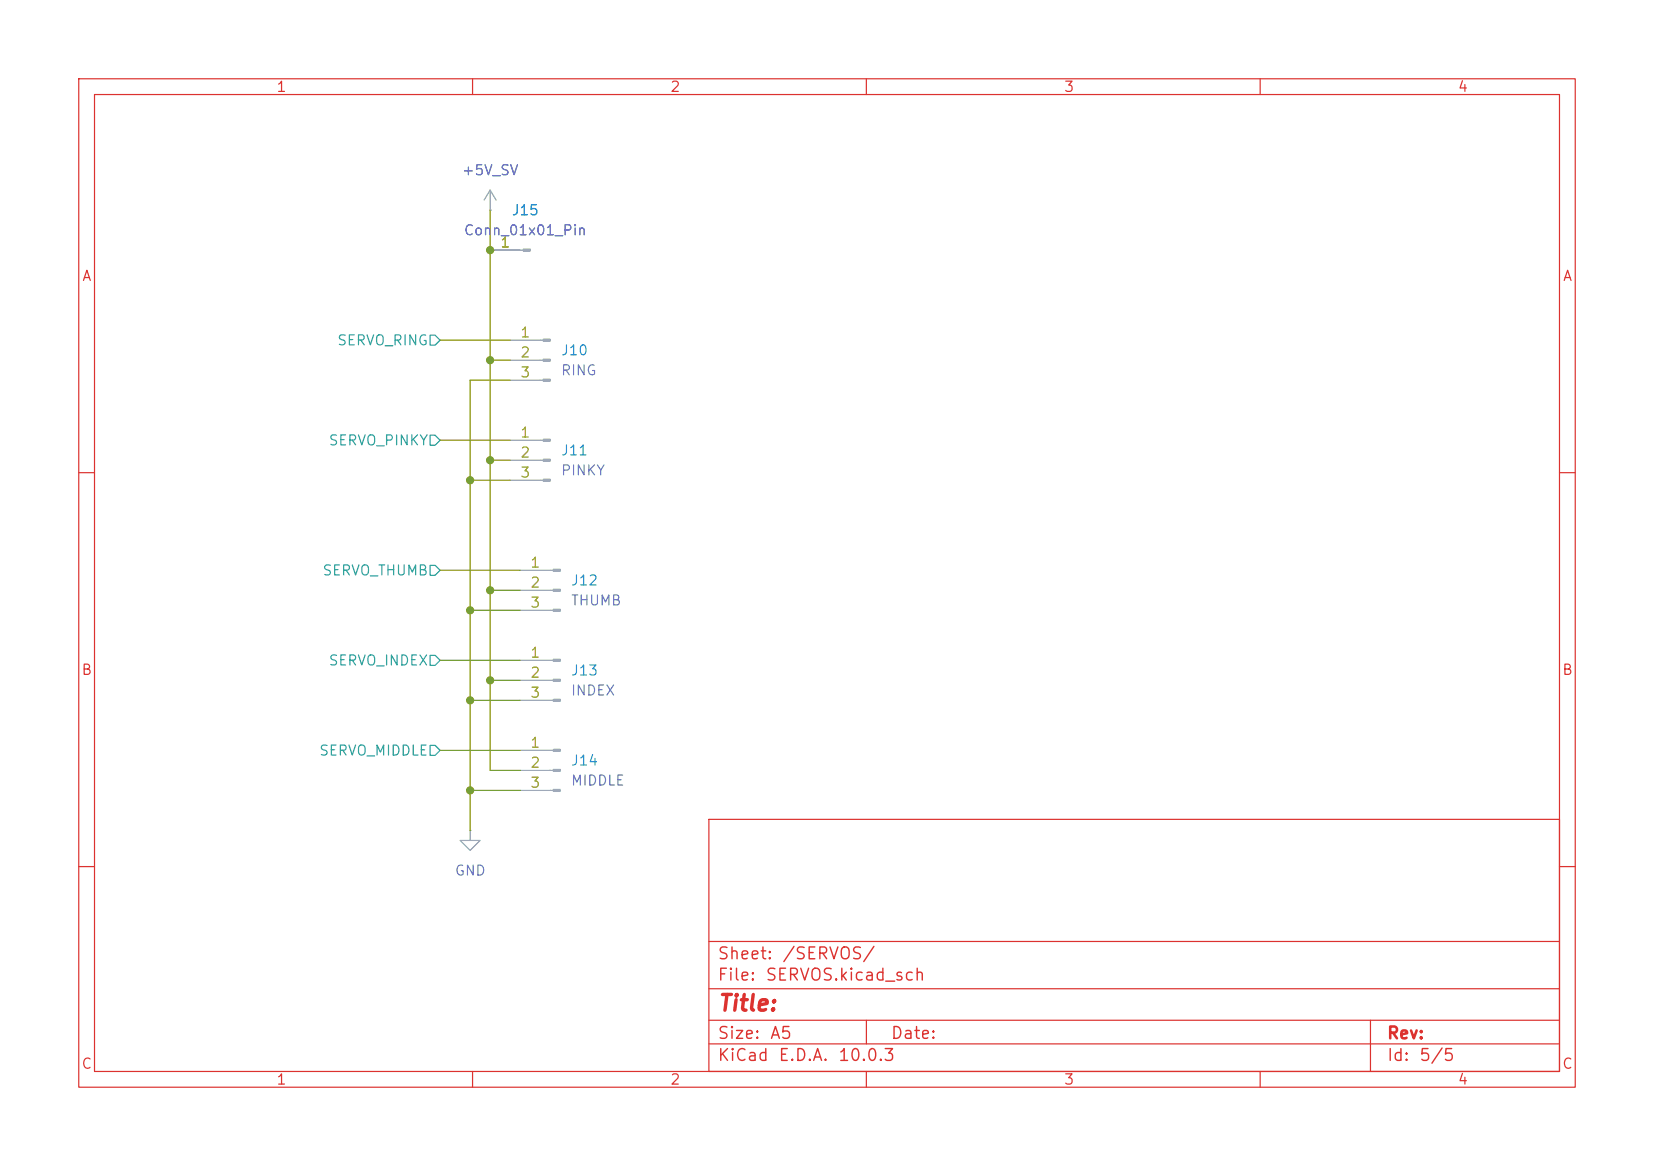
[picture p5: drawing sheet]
<svg xmlns="http://www.w3.org/2000/svg" width="210mm" height="148mm" viewBox="0 0 210 148" stroke-linecap="round" stroke-linejoin="round" font-family="sans-serif">
<g fill="none" stroke="#dc322f" stroke-width=".15">
<path d="M10 10h190v128h-190zM12 12h186v124h-186zM60 10v2M110 10v2M160 10v2M10 60h2M198 60h2M10 110h2M90 104h108v32h-108zM90 119.5h108M198 110h2M60 136v2"/>
<path d="M90 132.5h108M90 129.5h108M90 125.5h108M110 136v2M110 129.5v3M160 136v2M174 129.5v6.5"/>
</g>
<g fill="none" stroke="#93a1a1" stroke-width=".15">
<path d="M62.2 26.7h.1M62.2 24.1l-.7 1.3M62.2 24.1l.8 1.3M62.2 24.1v2.6M62.2 31.8h4.2M64.8 43.2h4.2M64.8 45.7h4.2M64.8 48.3h4.2M64.8 55.9h4.2M64.8 58.4h4.2M64.8 61h4.2M66 72.4h4.3"/>
<path d="M66 74.9h4.3M66 77.5h4.3M66 83.8h4.3M66 86.4h4.3M66 88.9h4.3M66 95.3h4.3M66 97.8h4.3M59.7 105.4v1.3h1.3l-1.3 1.3-1.3-1.3h1.3M59.7 105.4h.1M66 100.3h4.3"/>
</g>
<g fill="#93a1a1" stroke="#93a1a1" stroke-width=".15">
<path d="M69 43.1h.8v.2h-.8z"/>
<path d="M69 45.6h.8v.2h-.8z"/>
<path d="M69 48.1h.8v.3h-.8z"/>
<path d="M70.3 72.3h.8v.2h-.8z"/>
<path d="M70.3 74.8h.8v.3h-.8z"/>
<path d="M70.3 77.3h.8v.3h-.8z"/>
<path d="M69 55.8h.8v.2h-.8z"/>
<path d="M69 58.3h.8v.2h-.8z"/>
<path d="M69 60.8h.8v.3h-.8z"/>
<path d="M70.3 83.7h.8v.2h-.8z"/>
<path d="M70.3 86.2h.8v.3h-.8z"/>
<path d="M70.3 88.8h.8v.2h-.8z"/>
<path d="M70.3 95.1h.8v.3h-.8z"/>
<path d="M70.3 97.7h.8v.2h-.8z"/>
<path d="M70.3 100.2h.8v.3h-.8z"/>
<path d="M66.4 31.6h.9v.3h-.9z"/>
</g>
<path d="M54.6 55.2h.6l.7 .7-.7 .6h-.6zM54.6 42.5h.6l.7 .7-.7 .6h-.6zM54.6 71.8h.6l.7 .6-.7 .6h-.6zM54.6 94.6h.6l.7 .7-.7 .6h-.6zM54.6 83.2h.6l.7 .6-.7 .7h-.6z" fill="none" stroke="#2aa198" stroke-width=".15"/>
<g fill="none" stroke="#859900" stroke-width=".15">
<path d="M62.2 26.7v71.1h3.8M55.9 43.2h8.9M55.9 55.9h8.9M62.2 58.4h2.6M62.2 45.7h2.6M64.8 48.3h-5.1v57.1M55.9 72.4h10.1M59.7 77.5h6.3M59.7 61h5.1M62.2 74.9h3.8M55.9 83.8h10.1M55.9 95.3h10.1"/>
<path d="M59.7 88.9h6.3M62.2 86.4h3.8M59.7 100.3h6.3"/>
</g>
<g fill="#859900" stroke="#859900" stroke-width=".13">
<circle cx="62.2" cy="45.7" r=".46"/>
<circle cx="59.7" cy="88.9" r=".46"/>
<circle cx="62.2" cy="74.9" r=".46"/>
<circle cx="59.7" cy="77.5" r=".46"/>
<circle cx="59.7" cy="61" r=".46"/>
<circle cx="62.2" cy="58.4" r=".46"/>
<circle cx="62.2" cy="86.4" r=".46"/>
<circle cx="59.7" cy="100.3" r=".46"/>
<circle cx="62.2" cy="31.8" r=".46"/>
</g>
<text font-size="2" fill="#dc322f" x="91" y="128.8">Title:</text>
<g font-size="1.5" fill="#dc322f">
<text x="91" y="124.9">File:</text>
<text x="91" y="122.2">Sheet:</text>
<text x="97.1" y="124.9">SERVOS.kicad_sch</text>
<text x="99.2" y="122.2">/SERVOS/</text>
<text x="91" y="135.1">KiCad</text>
<text x="91" y="132.3">Size:</text>
<text x="97.7" y="132.3">A5</text>
<text x="98.7" y="135.1">E.D.A.</text>
<text x="106.3" y="135.1">10.0.3</text>
<text x="113" y="132.3">Date:</text>
<text x="176" y="132.3">Rev:</text>
<text x="176" y="135.1">Id:</text>
<text x="180.1" y="135.1">5/5</text>
</g>
<g font-size="1.3" fill="#dc322f">
<text x="35" y="12">1</text>
<text x="85" y="12">2</text>
<text x="135" y="12">3</text>
<text x="185" y="12">4</text>
<text x="10.3" y="36">A</text>
<text x="198.4" y="36">A</text>
<text x="10.3" y="86">B</text>
<text x="198.3" y="86">B</text>
<text x="10.3" y="136">C</text>
<text x="198.3" y="136">C</text>
<text x="35" y="138">1</text>
<text x="85" y="138">2</text>
<text x="135" y="138">3</text>
<text x="185" y="138">4</text>
</g>
<g font-size="1.3" fill="#6c71c4">
<text x="58.6" y="22.6">+5V_SV</text>
<text x="58.8" y="30.2">Conn_01x01_Pin</text>
<text x="71.1" y="48">RING</text>
<text x="71.1" y="60.7">PINKY</text>
<text x="72.4" y="77.2">THUMB</text>
<text x="72.4" y="88.6">INDEX</text>
<text x="72.4" y="100">MIDDLE</text>
<text x="57.7" y="111.5">GND</text>
</g>
<g font-size="1.3" fill="#268bd2">
<text x="64.9" y="27.6">J15</text>
<text x="71.1" y="45.4">J10</text>
<text x="71.1" y="58.1">J11</text>
<text x="72.4" y="74.6">J12</text>
<text x="72.4" y="86.1">J13</text>
<text x="72.4" y="97.5">J14</text>
</g>
<g font-size="1.3" fill="#b58900">
<text x="63.4" y="31.7">1</text>
<text x="66" y="43.2">1</text>
<text x="66" y="45.7">2</text>
<text x="66" y="48.2">3</text>
<text x="66" y="55.9">1</text>
<text x="66" y="58.4">2</text>
<text x="66" y="60.9">3</text>
<text x="67.2" y="72.4">1</text>
<text x="67.2" y="74.9">2</text>
<text x="67.2" y="77.4">3</text>
<text x="67.2" y="83.8">1</text>
<text x="67.2" y="86.3">2</text>
<text x="67.2" y="88.9">3</text>
<text x="67.2" y="95.2">1</text>
<text x="67.2" y="97.8">2</text>
<text x="67.2" y="100.3">3</text>
</g>
<g font-size="1.3" fill="#2aa198">
<text x="42.7" y="44.2">SERVO_RING</text>
<text x="41.6" y="56.9">SERVO_PINKY</text>
<text x="40.9" y="73.4">SERVO_THUMB</text>
<text x="41.6" y="84.8">SERVO_INDEX</text>
<text x="40.4" y="96.2">SERVO_MIDDLE</text>
</g>
</svg>
